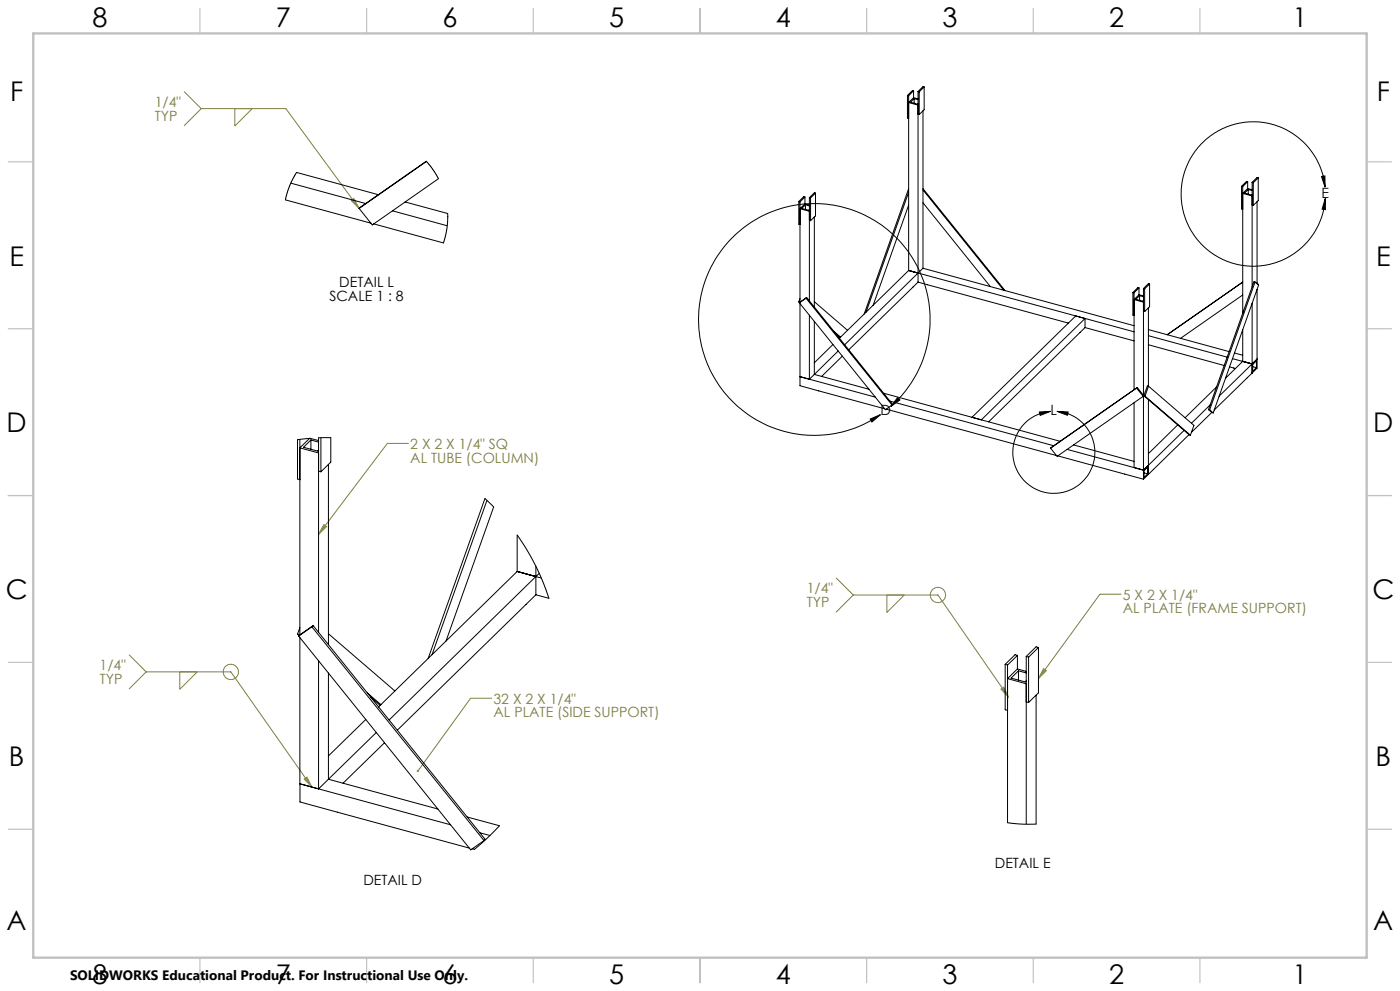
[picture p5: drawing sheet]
<svg xmlns="http://www.w3.org/2000/svg" width="420mm" height="297mm" viewBox="0 0 420 297" stroke-linecap="round" stroke-linejoin="round" font-family="sans-serif">
<g fill="none" stroke="#808040" stroke-width=".3">
<path d="M55.3 27.5l5.1 5.1M60.4 32.6h25.4l21.9 29.9M60.4 32.6l-5.1 5M70.4 32.6v5.2l5.3-5.2M105.4 60.1l.8-.6 1.5 3zM122.6 132.9h-6.4l-20.6 27.3M97.2 157.2l.8 .6-2.4 2.4zM250.9 173.2l5.1 5.1M256 178.3h25.4l21.2 30.6M256 178.3l-5.1 5.1M266.1 178.3v5.2l5.2-5.2M336.3 178.1h-6.3l-18.5 25.3"/>
<path d="M38.8 196.3l5.1 5.1M43.9 201.4h25.4l24.3 34.5M43.9 201.4l-5.1 5M53.9 201.4v5.2l5.3-5.2M147.5 209.3h-6.3l-15.8 21.8M300.3 206.5l.8-.6 1.5 3zM313.1 200.4l.8 .6-2.4 2.4zM91.3 233.5l.8-.6 1.5 3z"/>
<circle cx="281.4" cy="178.3" r="2.29"/>
<circle cx="69.3" cy="201.4" r="2.29"/>
</g>
<path d="M396.5 52.9l1-.2v3.4zM397.5 56.1a21.6 21.6 0 0 0-32.6-16.5 21.6 21.6 0 0 0-1 36.6 21.6 21.6 0 0 0 33.5-14.7l.2-2M397.6 59.5v3.3l-1-.1zM269.3 119.2l.7 .7-2.7 1.9zM261.1 125.6l3-1.3-2.5 2.2zM267.3 121.8a34.7 34.7 0 0 0-9.5-58.1 34.7 34.7 0 0 0-48.2 33.8 34.7 34.7 0 0 0 51.4 28.7l3.1-1.9M311.8 123.5l3.4-.2-3.1 1.2zM315.2 123.3a12.3 12.3 0 0 0-9.6 18.7 12.3 12.3 0 0 0 21 0 12.3 12.3 0 0 0-9.5-18.7M317.1 123.3l3.3 .2-.2 1z" fill="none" stroke="#000" stroke-width=".3"/>
<g fill="none" stroke="#c0c0c0" stroke-width=".35">
<path d="M60 2.5v7.5M110 2.5v7.5M160 2.5v7.5M210 2.5v7.5M260 2.5v7.5M310 2.5v7.5M360 2.5v7.5M2.5 48.5h7.5M410 48.5h7.5M2.5 98.5h7.5M410 98.5h7.5M2.5 148.5h7.5"/>
<path d="M410 148.5h7.5M2.5 198.5h7.5M410 198.5h7.5M2.5 248.5h7.5M410 248.5h7.5M60 287v7.5M110 287v7.5M160 287v7.5M210 287v7.5M260 287v7.5M310 287v7.5M360 287v7.5"/>
</g>
<path d="M10 10h400v277h-400z" fill="none" stroke="#c0c0c0" stroke-width=".7"/>
<path d="M269.3 119.2l.7 .7-2.7 1.9zM261.1 125.6l3-1.3-2.5 2.2zM396.5 52.9l1-.2v3.4zM397.6 59.5v3.3l-1-.1zM311.8 123.5l3.4-.2-3.1 1.2zM317.1 123.3l3.3 .2-.2 1z" fill="#000"/>
<path d="M125.1 230.9v.4l.3-.2-.2 .2a.34 .34 0 0 0 .4-.1 .34 .34 0 0 0-.1-.5 .34 .34 0 0 0-.4 .2zM97.2 157.2l.8 .6-2.4 2.4zM91.3 233.5l.8-.6 1.5 3zM313.1 200.4l.8 .6-2.4 2.4zM300.3 206.5l.8-.6 1.5 3zM105.4 60.1l.8-.6 1.5 3z" fill="#808040"/>
<g fill="none" stroke="#000" stroke-width=".3">
<path d="M272.2 28.6l.4 .1M272.2 28.6v6.8l.4 .1M272.6 28.7v52.4M274.1 27.2l-1.5 1.5M274.1 27.2h-.4l-1.5 1.4M274.1 27.2v2.1M274.1 29.3l-1.5 1.4 2.8 .8M274.1 29.3l1.3 .3M274.2 29.6l-1 1.1 2 .5 .2-.2M274.2 29.6l1.2 .3M274.2 29.6v1.3M275.4 27.4l.4 .1"/>
<path d="M275.4 34.2l.4 .1M275.4 27.4v57.2M275.8 27.5v6.8M276.9 33.2v47.2M277.2 26.1l-.3-.1-1.5 1.4M277.2 26.1l-1.4 1.4M277.2 26.1v6.8l-1.4 1.4M87.2 54.9l22.5 6.1M113.5 58.3l-24.5-6.6-1.7 3-1.4 3.8-.3 1.4 25.7 7M127.9 48.4l-20.2 14.1M241.5 59.1l-1.5 1.4M241.5 59.1v2"/>
<path d="M241.5 59.1l-.4-.2-1.5 1.5M242.8 59.2l.4 .1M242.8 59.2v31M243.2 59.3v6.8M244.7 57.9l-.4-.1-1.5 1.4M244.7 57.9v6.8l-1.5 1.4M244.7 57.9l-1.5 1.4M272.6 56.5l-13.3 37.6M272.6 57.6l-12.8 36M276.9 56.9l24.2 30.1M276.9 56.5l24.6 30.6M372.5 55.8l.3 .1"/>
<path d="M372.5 55.8v6.8l.3 .1M372.8 55.9v38M374.3 54.5l-.4-.1-1.4 1.4M374.3 54.5l-1.5 1.4M374.3 54.5v2M374.3 56.5l-1.5 1.5 2.8 .7M374.3 56.5l1.3 .4M374.5 56.8l-1.2 1.1 2.2 .6 .1-.2M374.5 56.8l1.1 .3M374.5 56.8v1.4M375.6 54.6l.4 .1M375.6 54.6v31.4"/>
<path d="M376 54.7v6.9M377.5 53.3l-1.5 1.4M377.5 53.3v6.8l-1.5 1.5M377.5 53.3l-.4-.1-1.5 1.4M108.1 62.1l19.8-13.8 2 2.5 1.7 2.7-19.9 13.9-4-4.9zM117.7 63.2l16.5 4.5M121.5 60.5l12.8 3.5-.2 4.7-1.1 4.1-20.9-5.7M239.6 60.4l.4 .1M239.6 60.4v6.8l.4 .1M240 60.5v30.1M241.5 61.1l-1.5 1.4 2.8 .8M241.5 61.1l1.3 .4"/>
<path d="M241.7 61.4l-1.2 1.1 2.1 .5 .2-.1M241.7 61.4l1.1 .3M241.7 61.4v1.4M242.8 66l.4 .1M244.3 65v27M272.6 61.5l-10.7 30M276.9 60.8l20.2 25.1M375.6 61.5l.4 .1M377.1 60.4v24.7M239.6 90.5l.4 .1M239.6 90.5l.3 .2M239.8 90.8l25.8 32 2-1.4"/>
<path d="M240 91v24.6l25.4 6.9M240 90.6l-.2 .2M240 89.5l-.4 1M241.8 89.4l-2 1.4M241.8 89.4l25.8 32M242 89.2l-.2 .2M242 89.2l-2 1.4M242 89.2l25.8 32-.2 .2M242.8 94.5v19.2M244.3 96.3v15.9l16.4 4.5M244.3 90.4l9.9 8.6M250.1 99.3l2.1 1.7"/>
<path d="M250.7 100l1.4 1.1M272.6 81.1l2.8 .7M272.6 81.1l-20.8 20.3M272.6 81.1l67.6 18.3M275.4 84.6l-20.8 20.2M275.4 84.6l45.1 12.2M276.9 80.4l-23.5 22.9M276.9 80.4l63.3 17.2M325.5 95.5v2.7M325.5 98.2l-28.9 28.2M325.5 98.2l14.7 4M339.9 87.7h.3"/>
<path d="M339.9 87.7v6.7l.3 .1M340.2 87.7v29.1M341.7 86.3l-.4-.1-1.4 1.5M341.7 86.3l-1.5 1.4M341.7 86.3v2M341.7 88.3l1.3 .4M341.7 88.3l-1.5 1.5 2.8 .8M341.9 88.6l-1.2 1.1 2.2 .6 .1-.2M341.9 88.6l1.1 .3M341.9 88.6v1.4M343 86.5l.4 .1M343 93.3l.4 .1"/>
<path d="M343 86.5v32M343.4 86.6v6.8M344.5 92.2v23.5M344.5 98.8l24.2 6.6M344.9 85.1l-1.5 1.5M344.9 85.1v6.8l-1.5 1.5M344.9 85.1l-.4-.1-1.5 1.5M372.8 98.8v9.5M372.8 84.5l-22.6 15.8M372.8 88.4l-18.6 13M375.6 90.9v20.9M376.5 84.5l-13.6 38.3"/>
<path d="M376.5 84.5l1.1 .9-13.6 38.4M376.5 84.5h-.3l-13.7 38.3M377.1 86.7v23.6l-12.9 12.6M377.1 84.8l.2 .4M242.8 113.7l-2.8-.8 22.6 6.1M249.9 103.3l-5.6 5.4M251.5 105.2l-8.7 8.5M252.7 106.7l-6.2 6.1M265.1 117.9l52.9 14.4M341.2 116.1l-26 18.2M341.2 116.1l-.2 .2 2 2.5M341.2 116.1l1.9 2.5"/>
<path d="M343 118.8l-25.9 18-1.9-2.5M343 118.7v24.9M343.1 118.6l.4 .1M343.1 118.6l14 11.8M343.1 118.6l-.1 .2M343.5 118.7l13.6 11.7M344.5 119.8v22.4M344.5 100.6l23.6 6.4M344.5 103.3l22.7 6.2M344.6 115.7l-1.1 3M344.6 115.7l13.6 11.8-1.1 2.9M344.6 115.7h-.4l-1.1 2.9"/>
<path d="M364.9 116l-9.4 9.2M368.9 110l1.7 .5M369.7 107.5l5.9 1.6-2.8-.8M370.3 105.8l2.5 .7M372.8 108.3l-5.2 5.1M375.8 109.3l1.1-1.1v2l-1.1 1.1zM375.8 109.9l1.1 .3M377.1 107.6l-11.4 11.1M90 131.7v58.5M92.9 131.4l-2.9 2.8 5.6 1.5M93.3 131.9l-2.2 2.2 4.1 1.1 .4-.3M93.3 131.9l2.3 .6"/>
<path d="M93.3 131.9v2.8M95.6 132l-2.5-.6-3.8 .4v11.7l.7 .3M96.3 131.2v10.2M98.5 139.2v54M265.9 122.6l51 13.9M267 120.2l49.1 13.4M291.6 125.1l31.1-30.4 2.8 .8-31.1 30.3zM315.3 134.1l-.1 .2M317.4 136.6l25.6 7M320.1 134.7l22.9 6.2M322.1 133.3l18.1 5M340.2 120.7v19.4l2.8 .8"/>
<path d="M353.3 127.3l-8.8 8.7M355.2 129l-12.2 11.9M356.7 130.3l-13.7 13.3M362.5 122.8l1.5 1M362.5 122.8h.4M362.9 122.8l1.1 1M363 121.4l-5.6 5.5M363.5 123.6l-6.1 6M95.6 141.2l.7 .2M96.3 141.4l2.9-2.9v-7.3h-3.6v58.3M146.1 150l-16.5 46.2M343.2 141l1.1-1v2l-1.1 1.1z"/>
<path d="M343.2 141.7l1.1 .3M155.2 171.3v-10.9l2.4 3.6 2.7 4.8 2.3 4.8 2.1 5.7-3.9-1M155.2 171.3l5.6 1.5M155.2 171.3l-41.6 40.6M155.2 171.3l7.2 1.9M160.8 169.8v8.5M160.8 172.8l-44.1 43M160.8 178.3l-41.6 40.5M161.8 171.8l-1 1M89.3 190.1l.7 .1M89.3 190.1l.4 .4M89.6 190.6l51.6 64.1 4-2.8"/>
<path d="M90 191.1v43.8l45.2 12.3M90 190.2l-.4 .4M90 188.1l-.7 2M93.6 187.9l-4 2.7M93.6 187.9l51.6 64M93.9 187.5l-.3 .4M93.9 187.5l-3.9 2.7M93.9 187.5l51.7 64.1-.4 .3M95.6 198v38.4l17.3-16.9M98.5 189.9l20 17.2M133.8 192.1l14.3-40.2-2.6-2.5-17.1 47.9M301.6 199.1l.7 .2"/>
<path d="M301.6 199.1v13.6l.7 .2M302.3 199.3v47.3l4.5 .4h4v-38.7M305.2 196.4l-.7-.2-2.9 2.9M305.2 196.4l-2.9 2.9M305.2 196.4v4.1M307.9 196.7l.7 .3M307.9 196.7v50.3M308.6 197v13.5M311.5 194.1l-2.9 2.9M311.5 194.1v13.5l-2.9 2.9M311.5 194.1l-.7-.3-2.9 2.9M98.5 201.7v31.8l32.9 9"/>
<path d="M109.7 215.6l-11.2 11M110.2 207.7l4.1 3.5M111.3 209.1l2.8 2.3M305.2 200.5l2.7 .7M305.2 200.5l-2.9 2.9 5.6 1.5M305.5 201l-2.2 2.2 4.3 1.2 .3-.4M305.5 201l2.4 .7M305.5 201v2.8M307.9 210.4l.7 .1M90 234.9v5.4l50.8 13.9M115.4 222.6l-12.5 12.1M140.2 244.9l9.6 2.6-6.2 6-1.3 1.1-.7-.2"/>
<path d="M144 249.6l3 .8"/>
</g>
<g font-size="8.1">
<text x="27.8" y="8">8</text>
<text x="82.8" y="8">7</text>
<text x="132.8" y="8">6</text>
<text x="182.8" y="8">5</text>
<text x="232.8" y="8">4</text>
<text x="282.8" y="8">3</text>
<text x="332.8" y="8">2</text>
<text x="387.8" y="8">1</text>
<text x="3" y="30.4">F</text>
<text x="413" y="30.4">F</text>
<text x="2.8" y="79.6">E</text>
<text x="412.8" y="79.6">E</text>
<text x="2" y="129.6">D</text>
<text x="412" y="129.6">D</text>
<text x="1.7" y="179.6">C</text>
<text x="411.7" y="179.6">C</text>
<text x="2.7" y="229.6">B</text>
<text x="412.7" y="229.6">B</text>
<text x="2" y="278.9">A</text>
<text x="412" y="278.9">A</text>
<text x="27.8" y="295">8</text>
<text x="82.8" y="295">7</text>
<text x="132.8" y="295">6</text>
<text x="182.8" y="295">5</text>
<text x="232.8" y="295">4</text>
<text x="282.8" y="295">3</text>
<text x="332.8" y="295">2</text>
<text x="387.8" y="295">1</text>
</g>
<g font-size="4.2" fill="#808040">
<text x="46.4" y="32.1">1/4&quot;</text>
<text x="46.4" y="36.2">TYP</text>
<text x="123.1" y="134.5">2 X 2 X 1/4&quot; SQ</text>
<text x="123.1" y="138.6">AL TUBE (COLUMN)</text>
<text x="242" y="177.8">1/4&quot;</text>
<text x="336.8" y="179.7">5 X 2 X 1/4&quot;</text>
<text x="242" y="182">TYP</text>
<text x="336.8" y="183.9">AL PLATE (FRAME SUPPORT)</text>
<text x="29.9" y="200.9">1/4&quot;</text>
<text x="29.9" y="205">TYP</text>
<text x="148" y="210.8">32 X 2 X 1/4&quot;</text>
<text x="148" y="215">AL PLATE (SIDE SUPPORT)</text>
</g>
<g font-size="4.2">
<text x="396.5" y="59.3">E</text>
<text x="101.8" y="86.2">DETAIL L</text>
<text x="98.8" y="90.3">SCALE 1 : 8</text>
<text x="264.1" y="124.3">D</text>
<text x="315.2" y="124.4">L</text>
<text x="298.5" y="260.3">DETAIL E</text>
<text x="109" y="265.2">DETAIL D</text>
</g>
<text font-size="4.1" x="21" y="293.7">SOLIDWORKS Educational Product. For Instructional Use Only.</text>
</svg>
